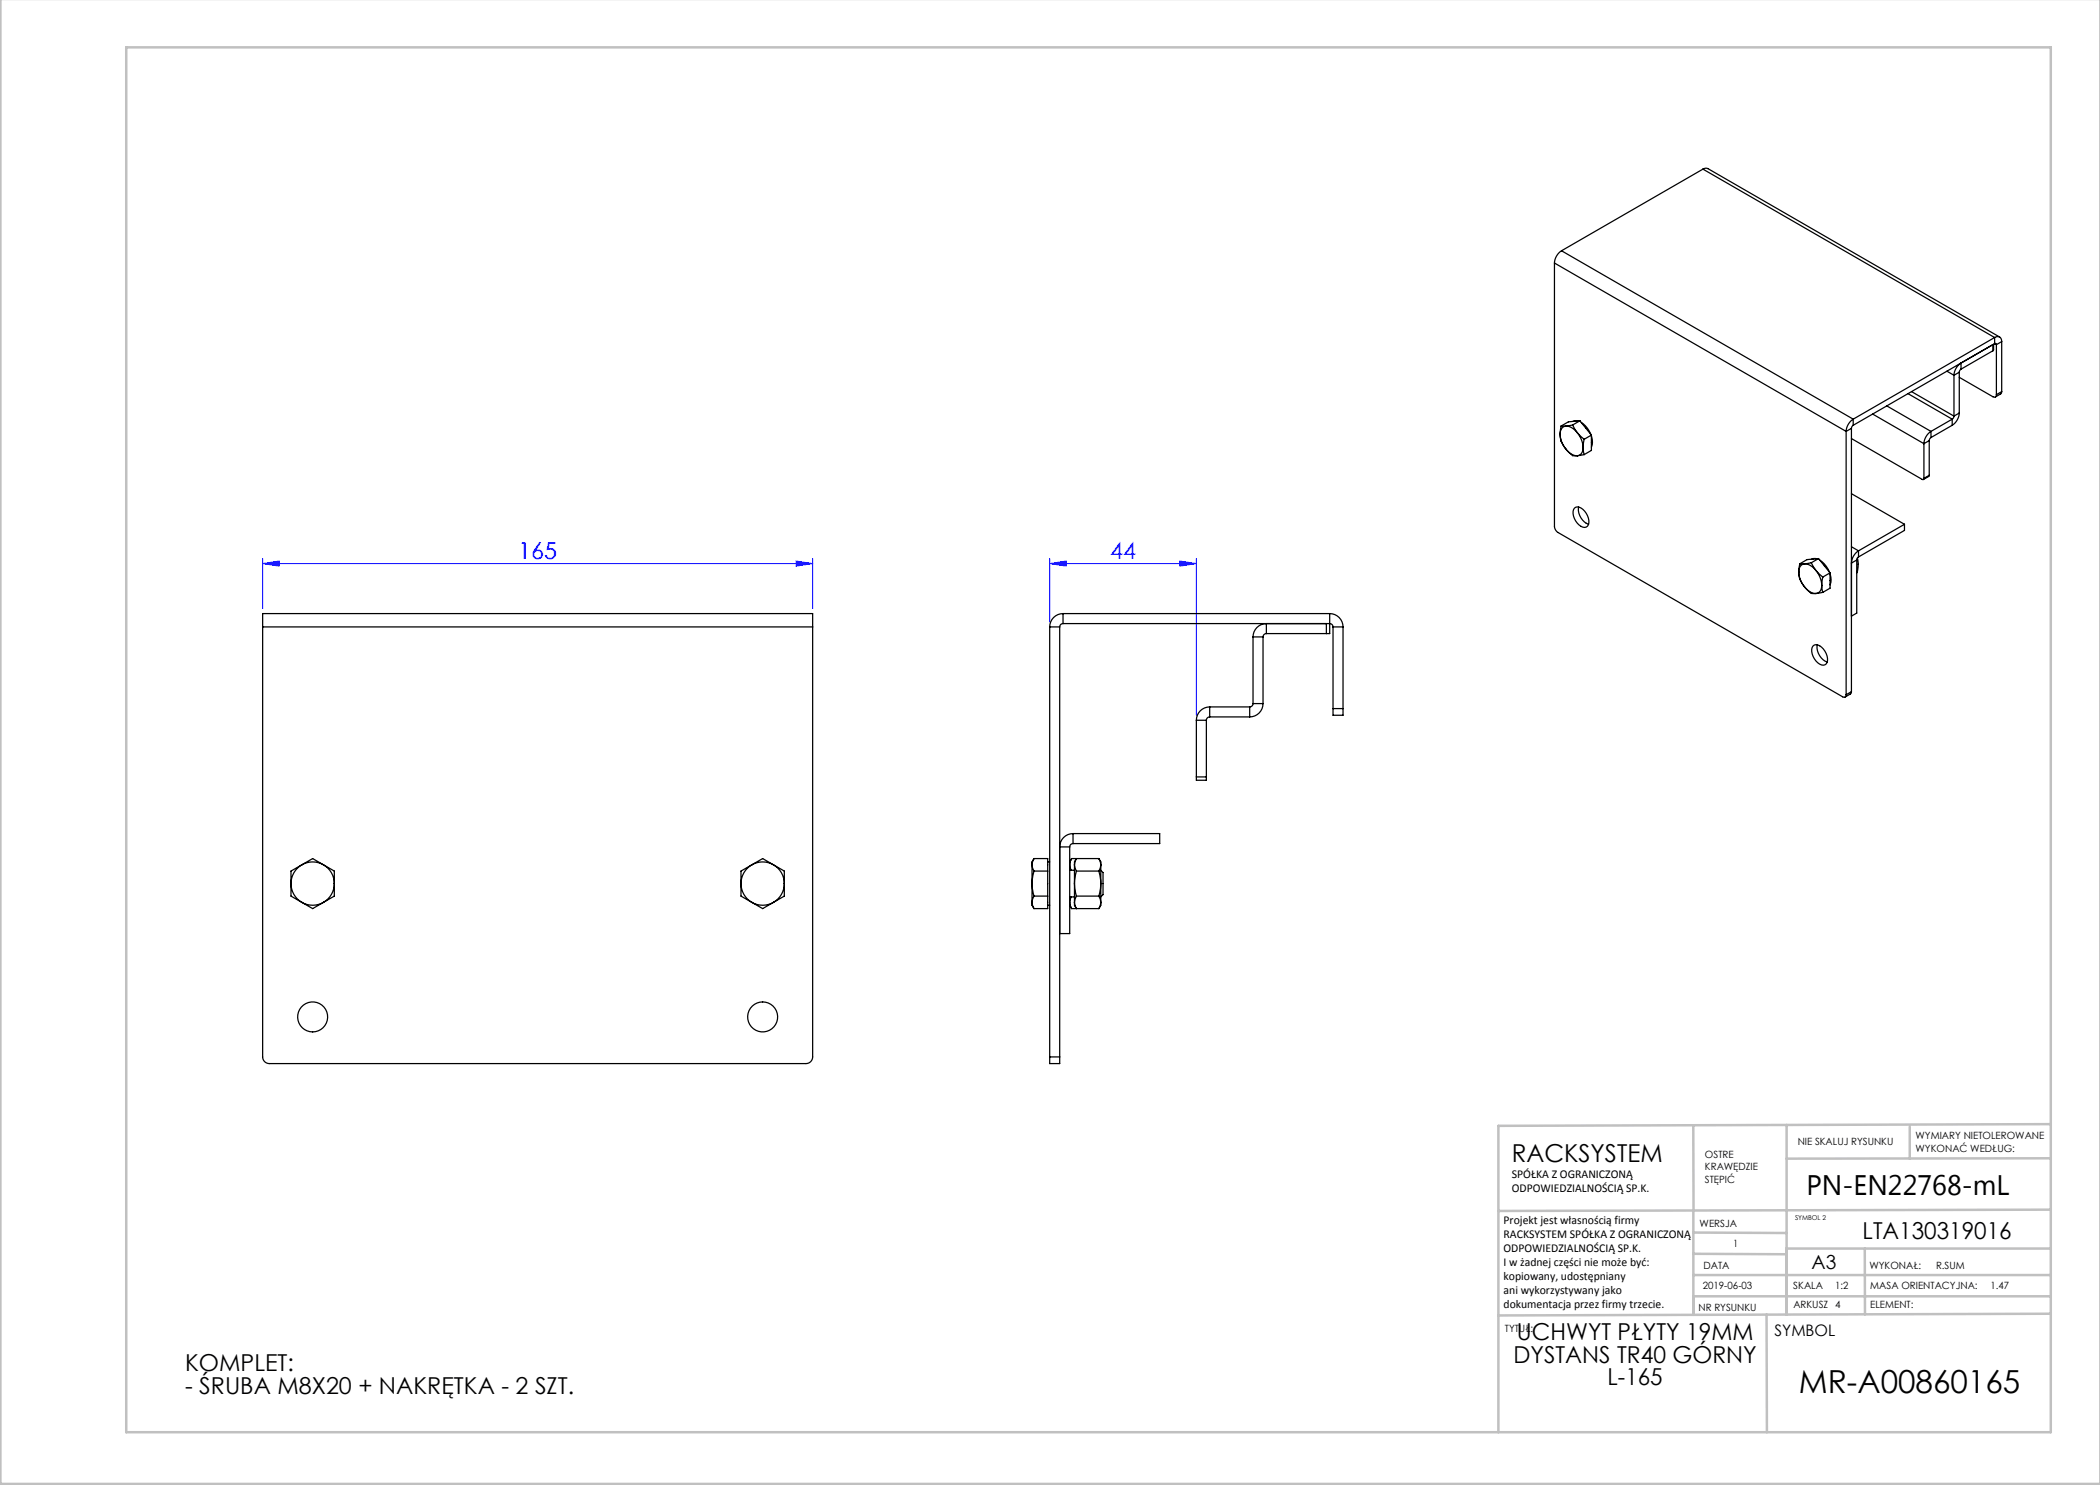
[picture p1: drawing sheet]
<svg xmlns="http://www.w3.org/2000/svg" width="420mm" height="297mm" viewBox="0 0 420 297" stroke-linecap="round" stroke-linejoin="round" font-family="sans-serif">
<path d="M52.5 112.7l3.3-.5v1zM52.5 112.7h110M52.5 111.7v10M159.2 112.2l3.3 .5-3.3 .5zM162.5 111.7v10M209.9 112.7l3.3-.5v1zM209.9 111.7v12.7M209.9 112.7h29.4M236 112.2l3.3 .5-3.3 .5zM239.3 111.7v31.4" fill="none" stroke="#00f" stroke-width=".2"/>
<g fill="none" stroke="#c0c0c0" stroke-width=".5">
<path d="M.1 -.1v296.9h419.9M25.2 9.5h385v276.9h-385zM338.7 225.2v16.9M357.3 225v37.9M382 225.4v6.3M410.1 224.8l-110.4 .4v61.2M410.1 231.7h-52.8M338.7 259.3h71.5M338.7 255h71.5M338.7 250.8l18.6 .1M338.7 246.5l18.6 .1M338.7 242.1v20.9"/>
<path d="M373 249.7v13.2M410.1 241.9l-110.4 .3M410.2 249.7h-52.9v13.2M353.3 262.9l.1 23.5M410.2 262.7l-110.5 .4"/>
</g>
<g fill="#00f">
<path d="M236 112.2l3.3 .5-3.3 .5zM209.9 112.7l3.3-.5v1z"/>
<path d="M52.5 112.7l3.3-.5v1zM159.2 112.2l3.3 .5-3.3 .5z"/>
</g>
<g fill="none" stroke="#000" stroke-width=".25">
<path d="M340.6 33.8l.5-.2 .5 .1 58.3 33.7M340.6 33.8l-28.3 16.4M340.6 33.8l58.3 33.7M310.9 52.6v52.7a1.56 1.56 0 0 0 .7 1.2l56.9 32.9a.43 .43 0 0 0 .5 0 .43 .43 0 0 0 .2-.5M310.9 52.6l58.3 33.7M312.3 50.2a3.1 3.1 0 0 0-1.4 2.4M312.3 50.2l58.3 33.6M381.6 78.7l8.8 5.1M382.3 78.3l8.5 4.9M389.4 74.2l1.4 .9M390.8 75.1v8.1M391.9 75.5l6.7 3.8a.43 .43 0 0 0 .5 .1 .43 .43 0 0 0 .2-.5"/>
<path d="M391.9 74.4l-1.1 .7M391.9 74.4v8.2M392.2 72.6a3.1 3.1 0 0 0-1.4 2.5M392.2 73.8l-.3 .6M392.2 72.6v1.2M398.6 70.2v-1.3l-6.4 3.7M398.6 70.2l-6.4 3.6M398.7 68.8v1.2l-.1 .2M398.9 67.5a.86 .86 0 0 1 1-.1 .86 .86 0 0 1 .4 .9M398.9 68.7h.3l.1 .2M398.9 67.5l-28.3 16.3M398.9 67.5v1.2"/>
<path d="M398.9 68.7l-28.3 16.4M398.9 68.7l.4 .2M399.3 68.9v10M400.3 78.3l-.1 .4-1.1 .7M400.3 68.3l-1 .6M400.3 68.3v10M400.3 78.3l-1 .6M312 86.9a5 5 0 0 0 1.2 2.9M312 86.9a4.2 4.2 0 0 0 1.2 2.9M312.2 85.2h1M312.2 85.2l-.2 1.7M313.2 85.2a2.97 2.97 0 0 1 2.3 1.3"/>
<path d="M313.2 89.8a2.97 2.97 0 0 0 2.3 1.3M313.2 85.2a1.41 1.41 0 0 0-1.2 1.7M313.2 89.8l1.3 1.3h1M314.5 85l1 1.5M314.5 85l-1.3 .2M315.5 86.5l1.3 1.4M315.5 86.5a5 5 0 0 1 1.1 3M315.6 84.2l-1 .1M316 84.2l2.3 2.8M316 84.2l-1.5 .8M316 84.2l-2.3 .2-1.5 .8M316.3 84.5l1.2 1.1 .7 1.3"/>
<path d="M316.6 89.5a1.41 1.41 0 0 1-1.1 1.6M316.6 89.5l.2 1.4M316.8 87.9l-.2 1.6M316.8 90.9l-1.3 .2M318.3 87.2v.1a2.94 2.94 0 0 1 0 2.1M318.3 87l-1.5 .9M318.3 87v3.1l-1.5 .8M369.2 86.3v52.6M370.3 87.7l14.1 8.2h.3l.1-.2M370.3 85.7v52.6M370.3 98.7l10.6 6.2M370.3 85.7l-1.1 .6"/>
<path d="M370.6 83.8a3.1 3.1 0 0 0-1.4 2.5M370.6 85.1l-.3 .6M370.6 83.8v1.3M374.5 82.8l10.3 5.9M377.4 81.2l8.8 5.1M384.8 88.7v7M385.8 95.1l-.1 .2-1 .6M385.8 88.1l-1 .6M385.8 88.1v7M385.8 95.1l-1 .6M386.2 86.3a3.1 3.1 0 0 0-1.4 2.4M386.2 87.5l-.4 .6"/>
<path d="M386.2 86.3v1.2M390.4 83.8l-4.2 2.5M390.4 83.8v1.3M390.4 85.1l-4.2 2.4M390.8 83.2l-.4 .6M391.9 82.6a3.1 3.1 0 0 1-1.5 2.5M391.9 82.6l-1.1 .6M314.9 101.6a1.43 1.43 0 0 1 2 .6 2.7 2.7 0 0 1 .6 3 1.43 1.43 0 0 1-2-.6 2.7 2.7 0 0 1-.6-3zM315.7 101.4a3.2 3.2 0 0 0 2 3.4M359.8 114.4a5 5 0 0 0 1.1 3M359.8 114.4a4.2 4.2 0 0 0 1.1 3M360 112.8h.9"/>
<path d="M360 112.8l-.2 1.6M360.9 112.8a2.97 2.97 0 0 1 2.3 1.3M360.9 117.4a2.97 2.97 0 0 0 2.3 1.3M360.9 112.8a1.41 1.41 0 0 0-1.1 1.6M360.9 117.4l1.4 1.3h.9M362.3 112.6l.9 1.5M362.3 112.6l-1.4 .2M363.2 114.1l1.4 1.3M363.2 114.1a5 5 0 0 1 1.1 3M363.3 111.7l-1 .1M363.7 111.7l2.3 2.9M363.7 111.7l-1.4 .9"/>
<path d="M363.7 111.7l-2.3 .2-1.4 .9M364 112l1.2 1.2 .7 1.2M364.3 117.1a1.41 1.41 0 0 1-1.1 1.6M364.3 117.1l.3 1.4M364.6 115.4l-.3 1.7M364.6 118.5l-1.4 .2M366 114.7v.2a2.94 2.94 0 0 1 0 2.1M366 114.6l-1.4 .8M366 114.6v3l-1.4 .9M370.3 109.3l1.4 .9M371.3 112v10.6l-1 .6M371.5 111.6l.1 1.3-.3 1.7"/>
<path d="M371.7 110.2a3.1 3.1 0 0 0-1.4 2.4l1-.6M371.7 111.4l-.4 .6M371.7 110.2v1.2M380.9 104.9l-9.2 5.3M380.9 104.9v1.2l-9.2 5.3M52.5 125.4v86a1.33 1.33 0 0 0 1.4 1.3h107.3a1.33 1.33 0 0 0 1.3-1.3v-86M52.5 125.4v-2.7h110v2.7M52.5 125.4h110M209.9 125.4h2M209.9 125.4v86M211.9 125.4v86M212.6 124.7a.67 .67 0 0 0-.7 .7"/>
<path d="M212.6 122.7a2.67 2.67 0 0 0-2.7 2.7M212.6 124.7h53.3a.67 .67 0 0 1 .7 .7M212.6 122.7v2M212.6 122.7h53.3M250.6 127.4h2M250.6 127.4v13.3M252.6 127.4v13.3M253.3 126.7v-2a2.67 2.67 0 0 0-2.7 2.7M253.3 126.7a.67 .67 0 0 0-.7 .7M253.3 126.7h12M265.3 124.7v2M265.9 122.7v4h-.6"/>
<path d="M265.9 122.7a2.67 2.67 0 0 1 2.7 2.7M266.6 125.4h2M266.6 125.4v16.3M268.6 125.4v16.3M362.6 129.2a1.44 1.44 0 0 1 2.1 .6 2.7 2.7 0 0 1 .5 3 1.43 1.43 0 0 1-2-.6 2.7 2.7 0 0 1-.6-3zM363.5 129a3.2 3.2 0 0 0 1.9 3.4M370.3 138.3l-.1 .4-1.2 .7M370.3 138.3l-1.1 .6M239.3 155.4v.7h2v-.7M239.3 144.1h2M239.3 155.4h2M239.3 144.1v11.3"/>
<path d="M241.3 144.1v11.3M241.9 141.4a2.67 2.67 0 0 0-2.6 2.7M241.9 143.4a.67 .67 0 0 0-.6 .7M241.9 141.4v2M241.9 141.4h8M241.9 143.4h8M249.9 141.4v2M250.6 140.7a.67 .67 0 0 1-.7 .7M250.6 140.7h2M252.6 140.7a2.67 2.67 0 0 1-2.7 2.7M266.6 141.7v1.4h2v-1.4M266.6 141.7h2"/>
<path d="M58.2 176.7v2.5l2.2 1.3M58.2 176.7a4.3 4.3 0 0 0 2.2 3.8M60.4 173a4.3 4.3 0 0 1 4.3 0M60.4 173a4.3 4.3 0 0 0-2.2 3.7M60.4 173l-2.2 1.2v2.5M60.4 173l2.1-1.3 2.2 1.3M64.7 173a4.3 4.3 0 0 1 2.2 3.7M64.7 173l2.2 1.2v2.5M66.9 176.7a4.3 4.3 0 0 1-2.2 3.8M66.9 176.7v2.5l-2.2 1.3M148.2 176.7a4.3 4.3 0 0 0 2.2 3.8M148.2 176.7v2.5l2.2 1.3"/>
<path d="M150.4 173a4.3 4.3 0 0 1 4.3 0M150.4 173a4.3 4.3 0 0 0-2.2 3.7M150.4 173l-2.2 1.2v2.5M150.4 173l2.1-1.3 2.2 1.3M154.7 173a4.3 4.3 0 0 1 2.2 3.7M154.7 173l2.2 1.2v2.5M156.9 176.7a4.3 4.3 0 0 1-2.2 3.8M156.9 176.7v2.5l-2.2 1.3M206.4 173v3.7M206.4 173l.4 1.2M206.4 176.7l.4 2.5M206.4 176.7v3.8"/>
<path d="M206.8 174.2l-.4 2.5M206.8 179.2l-.4 1.3M206.8 171.7l-.4 1.3M206.8 171.7l-.4 .7v.6M206.8 171.7h2.7v10h-2.7M206.8 179.2h2.7M206.8 174.2h2.7M209.5 172.4h.4M213.9 179.4h1M213.9 174.1h1M213.9 169.4v17.3h-2M214.2 179.4a2.13 2.13 0 0 0 .1 2.3"/>
<path d="M214.3 171.7a2.14 2.14 0 0 0 0 2.4M214.3 171.7l-.4 .7M214.3 171.7h5.5M214.6 168.7a.67 .67 0 0 0-.7 .7M214.6 166.7a2.67 2.67 0 0 0-2.7 2.7h2M214.6 166.7h17.3v2h-17.3M214.6 166.7v2M214.9 176.7l.4 2.5M214.9 176.7v3.8M214.9 173l.4 1.2M214.9 173v3.7M215.3 179.2l-.4 1.3"/>
<path d="M215.3 174.2l-.4 2.5M215.3 171.7l-.4 1.3v-.6zM215.3 179.2h4.5M215.3 174.2h4.5M219.8 179.2l.4 1.3M219.8 174.2l.4 2.5M219.8 171.7l.4 1.3M219.8 171.7l.4 .7v.6M220.2 176.7l-.4 2.5M220.2 176.7v3.8M220.2 173l-.4 1.2M220.2 173v3.7"/>
<path d="M220.2 174.1l.4 .4v4.4l-.4 .5M60.4 180.5a4.3 4.3 0 0 0 4.3 0M60.4 180.5l2.1 1.2 2.2-1.2M150.4 180.5a4.3 4.3 0 0 0 4.3 0M150.4 180.5l2.1 1.2 2.2-1.2M206.4 180.5l.4 1.2M206.4 180.5v.6l.4 .6M209.5 181.1h.4M213.9 181.1l.4 .6M214.3 181.7h5.5M214.9 180.5l.4 1.2-.4-.6zM220.2 180.5l-.4 1.2"/>
<path d="M220.2 180.5v.6l-.4 .6M209.9 211.4v1.3h2v-1.3M209.9 211.4h2"/>
<circle cx="62.5" cy="203.4" r="3"/>
<circle cx="152.5" cy="203.4" r="3"/>
</g>
<text font-size="6.3" x="359.8" y="278.5">MR-A00860165</text>
<text font-size="5.6" x="361.3" y="239.1">PN-EN22768-mL</text>
<text font-size="4.9" x="302.4" y="232.4">RACKSYSTEM</text>
<g font-size="4.7" fill="#00f">
<text x="103.7" y="111.7">165</text>
<text x="222" y="111.7">44</text>
</g>
<g font-size="4.7">
<text x="372.5" y="247.8">LTA130319016</text>
<text x="303.4" y="268.1">UCHWYT PŁYTY 19MM</text>
<text x="37" y="274.3">KOMPLET:</text>
<text x="302.7" y="272.6">DYSTANS TR40 GÓRNY</text>
<text x="37" y="278.8">- ŚRUBA M8X20 + NAKRĘTKA - 2 SZT.</text>
<text x="321.5" y="277.1">L-165</text>
</g>
<text font-size="3.9" x="362.3" y="253.8">A3</text>
<text font-size="3.2" x="354.9" y="267.2">SYMBOL</text>
<g font-size="2.4">
<text x="302.4" y="235.6">SPÓŁKA Z OGRANICZONĄ</text>
<text x="302.4" y="238.4">ODPOWIEDZIALNOŚCIĄ SP.K.</text>
<text x="300.7" y="244.7">Projekt jest własnością firmy</text>
<text x="300.7" y="247.5">RACKSYSTEM SPÓŁKA Z OGRANICZONĄ</text>
<text x="300.7" y="250.3">ODPOWIEDZIALNOŚCIĄ SP.K.</text>
<text x="300.7" y="253.1">I w żadnej części nie może być:</text>
<text x="300.7" y="256">kopiowany, udostępniany</text>
<text x="300.7" y="258.8">ani wykorzystywany jako</text>
<text x="300.7" y="261.6">dokumentacja przez firmy trzecie.</text>
</g>
<g font-size="2">
<text x="383.1" y="227.9">WYMIARY NIETOLEROWANE</text>
<text x="341" y="231.6">OSTRE</text>
<text x="359.5" y="228.9">NIE SKALUJ RYSUNKU</text>
<text x="383.1" y="230.4">WYKONAĆ WEDŁUG:</text>
<text x="341" y="234.1">KRAWĘDZIE</text>
<text x="341" y="236.6">STĘPIĆ</text>
<text x="339.9" y="245.4">WERSJA</text>
<text x="346.6" y="249.5">1</text>
<text x="340.5" y="257.7">2019-06-03</text>
<text x="340.7" y="253.8">DATA</text>
<text x="358.7" y="257.7">SKALA</text>
<text x="367" y="257.7">1:2</text>
<text x="373.9" y="253.8">WYKONAŁ:</text>
<text x="374.1" y="257.7">MASA ORIENTACYJNA:</text>
<text x="387.2" y="253.8">R.SUM</text>
<text x="398.1" y="257.7">1.47</text>
<text x="339.7" y="262.3">NR RYSUNKU</text>
<text x="358.7" y="261.7">ARKUSZ 4</text>
<text x="374.1" y="261.7">ELEMENT:</text>
<text x="301" y="266.4">TYTUŁ:</text>
</g>
<text font-size="1.3" x="359" y="244">SYMBOL 2</text>
</svg>
